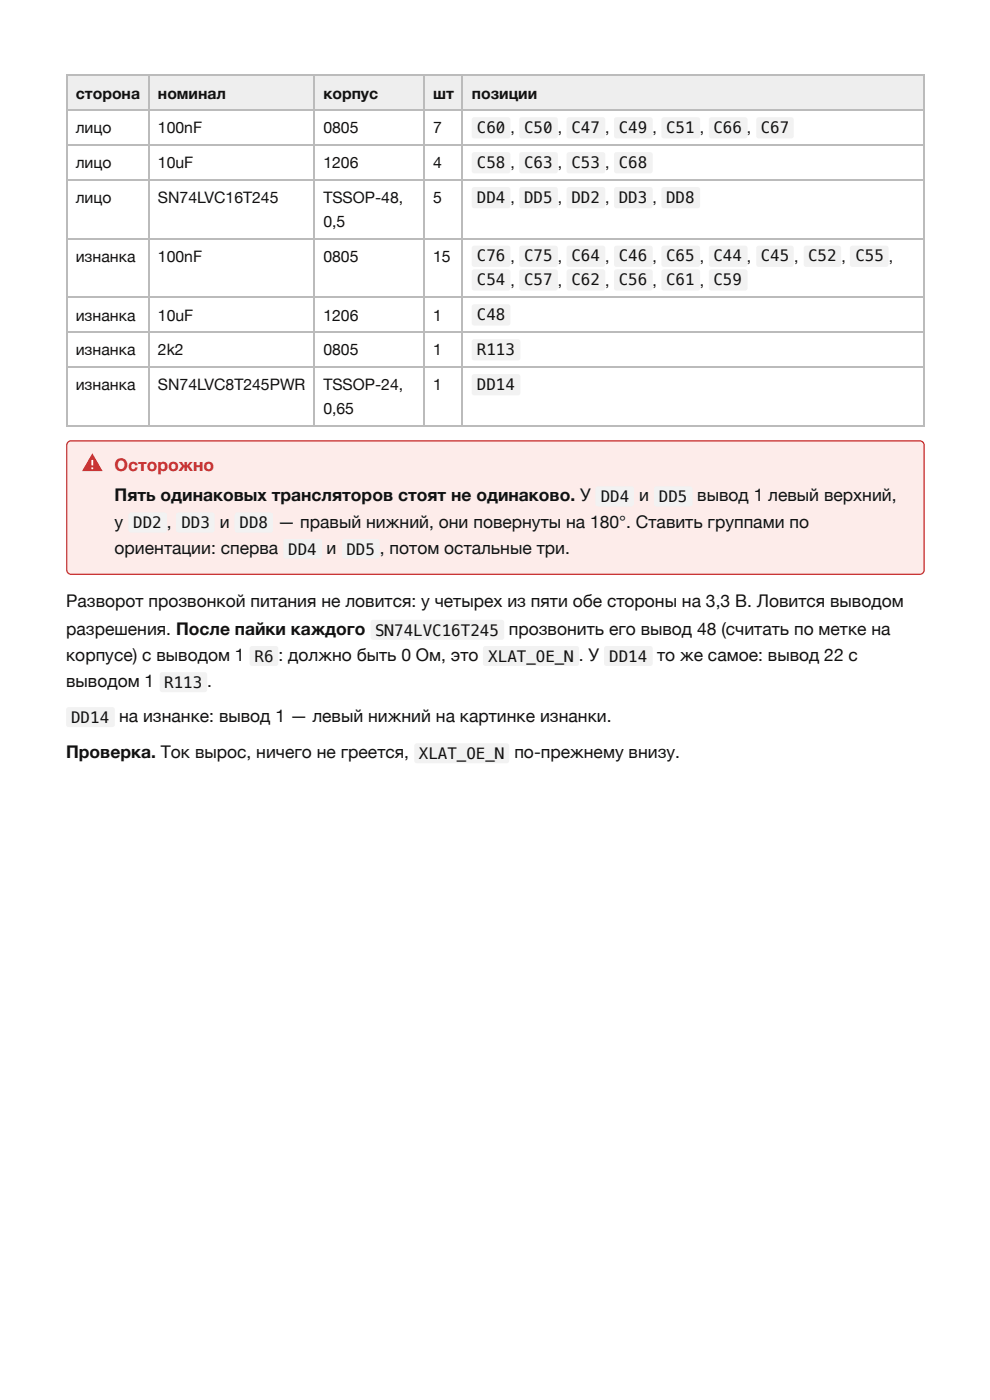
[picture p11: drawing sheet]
<svg xmlns="http://www.w3.org/2000/svg" width="210mm" height="297mm" viewBox="0 0 210 297" stroke-linecap="round" stroke-linejoin="round" font-family="sans-serif">
<g fill="#eee">
<path d="M14.3 16.1h17.2v7.4h-17.2z"/>
<path d="M31.5 16.1h35.2v7.4h-35.2z"/>
<path d="M66.7 16.1h23.3v7.4h-23.3z"/>
<path d="M90 16.1h8.2v7.4h-8.2z"/>
<path d="M98.2 16.1h97.9v7.4h-97.9z"/>
</g>
<g fill="none" stroke="#bbb" stroke-width=".26">
<path d="M14 16h182.1M14.2 15.9v74.6M31.6 15.9v74.6M66.5 15.9v74.6M89.8 15.9v74.6M98 15.9v74.6M195.9 15.9v74.6M14 23.4h182.1M14 30.8h182.1M14 38.2h182.1M14 50.7h182.1M14 63.1h182.1"/>
<path d="M14 70.5h182.1M14 77.9h182.1M14 90.4h182.1"/>
</g>
<g fill="#f2f2f2">
<path d="M100.2 25l.3-.1h7.4l.3 .5v3.6l-.5 .4-7.4-.1-.3-.5v-3.4z"/>
<path d="M110.2 25l.4-.1h7.3l.4 .5-.1 3.6-.5 .4-7.3-.1-.3-.5v-3.4z"/>
<path d="M120.3 25l.3-.1h7.4l.3 .5v3.6l-.5 .4-7.4-.1-.3-.5v-3.4z"/>
<path d="M130.3 25l.4-.1h7.4l.3 .5-.1 3.6-.5 .4-7.3-.1-.3-.5v-3.4z"/>
<path d="M140.4 25l.4-.1h7.3l.3 .5v3.6l-.5 .4-7.3-.1-.4-.5v-3.4z"/>
<path d="M150.4 25l.4-.1h7.4l.3 .5-.1 3.6-.4 .4-7.4-.1-.3-.5v-3.4z"/>
<path d="M160.5 25l.4-.1h7l.4 .5-.1 3.6-.5 .4-7-.1-.4-.5v-3.4z"/>
<path d="M100.2 32.4l.3-.1h7.4l.3 .5v3.6l-.5 .4-7.4-.1-.3-.5v-3.4z"/>
<path d="M110.2 32.4l.4-.1h7.3l.4 .5-.1 3.6-.5 .4-7.3-.1-.3-.5v-3.4z"/>
<path d="M120.3 32.4l.3-.1h7.4l.3 .5v3.6l-.5 .4-7.4-.1-.3-.5v-3.4z"/>
<path d="M130.3 32.4l.4-.1h7.4l.3 .5-.1 3.6-.5 .4-7.3-.1-.3-.5v-3.4z"/>
<path d="M100.2 39.8l.3-.1h7.4l.3 .5v3.7l-.5 .3-7.4-.1-.3-.4v-3.5z"/>
<path d="M110.2 39.8l.4-.1h7.3l.4 .5-.1 3.7-.5 .3-7.3-.1-.3-.4v-3.5z"/>
<path d="M120.3 39.8l.3-.1h7.4l.3 .5v3.7l-.5 .3-7.4-.1-.3-.4v-3.5z"/>
<path d="M130.3 39.8l.4-.1h7.4l.3 .5-.1 3.7-.5 .3-7.3-.1-.3-.4v-3.5z"/>
<path d="M140.4 39.8l.4-.1h7.3l.3 .5v3.7l-.5 .3-7.3-.1-.4-.4v-3.5z"/>
<path d="M100.2 52.3l.3-.2 7.4 .1 .3 .5v3.6l-.5 .3h-7.4l-.3-.5v-3.4z"/>
<path d="M110.2 52.3l.4-.2 7.3 .1 .4 .5-.1 3.6-.5 .3h-7.3l-.3-.5v-3.4z"/>
<path d="M120.3 52.3l.3-.2 7.4 .1 .3 .5v3.6l-.5 .3h-7.4l-.3-.5v-3.4z"/>
<path d="M130.3 52.3l.4-.2 7.4 .1 .3 .5-.1 3.6-.5 .3h-7.3l-.3-.5v-3.4z"/>
<path d="M140.4 52.3l.4-.2 7.3 .1 .3 .5v3.6l-.5 .3h-7.3l-.4-.5v-3.4z"/>
<path d="M150.4 52.3l.4-.2 7.4 .1 .3 .5-.1 3.6-.4 .3h-7.4l-.3-.5v-3.4z"/>
<path d="M160.5 52.3l.4-.2 7 .1 .4 .5-.1 3.6-.5 .3h-7l-.4-.5v-3.4z"/>
<path d="M170.5 52.3l.4-.2 7.1 .1 .3 .5v3.6l-.5 .3h-7.1l-.3-.5v-3.4z"/>
<path d="M180.3 52.3l.4-.2 7.4 .1 .3 .5-.1 3.6-.4 .3h-7.4l-.3-.5v-3.4z"/>
<path d="M100.2 57.3l.3-.1h7.4l.3 .5v3.6l-.5 .3h-7.4l-.3-.5v-3.4z"/>
<path d="M110.2 57.3l.4-.1h7.3l.4 .5-.1 3.6-.5 .3h-7.3l-.3-.5v-3.4z"/>
<path d="M120.3 57.3l.3-.1h7.4l.3 .5v3.6l-.5 .3h-7.4l-.3-.5v-3.4z"/>
<path d="M130.3 57.3l.4-.1h7.4l.3 .5-.1 3.6-.5 .3h-7.3l-.3-.5v-3.4z"/>
<path d="M140.4 57.3l.4-.1h7.3l.3 .5v3.6l-.5 .3h-7.3l-.4-.5v-3.4z"/>
<path d="M150.4 57.3l.4-.1h7.4l.3 .5-.1 3.6-.4 .3h-7.4l-.3-.5v-3.4z"/>
<path d="M100.2 64.7l.3-.1h7.4l.3 .5v3.6l-.5 .4-7.4-.1-.3-.5v-3.4z"/>
<path d="M100.2 72.1l.3-.1h9.5l.3 .5v3.6l-.5 .4-9.5-.1-.3-.5v-3.4z"/>
<path d="M100.2 79.5l.3-.1h9.5l.3 .5v3.6l-.5 .4-9.5-.1-.3-.5v-3.4z"/>
<path d="M78.7 131.7l.4-.2h27.4l.4 .4v3.4l-.2 .3-.3 .1h-27.4l-.3-.2-.1-.3v-3.2z"/>
<path d="M53.1 137.2l.3-.1h5.4l.2 .5-.1 3.5-.4 .2-5.3-.1-.3-.4v-3.2z"/>
<path d="M102.5 137.2l.4-.1h19.4l.5 .4v3.4l-.2 .2-.4 .2h-19.4l-.3-.2-.1-.3v-3.2z"/>
<path d="M128.2 137.2l.4-.1h9.5l.3 .5-.1 3.4-.5 .3-9.4-.1-.3-.4v-3.2z"/>
<path d="M34 142.8l.4-.2 9.2 .1 .3 .4v3.4l-.5 .3h-9.2l-.3-.5v-3.2z"/>
<path d="M14.2 150.2l.4-.2 9.4 .1 .3 .4v3.4l-.5 .4-9.5-.1-.3-.5v-3.2z"/>
<path d="M88 157.8l.4-.1h19.1l.4 .4v3.4l-.1 .3-.4 .1h-19.1l-.3-.1-.2-.4v-3.2z"/>
</g>
<path d="M14.4 93.8l.7-.3h179.9a.93 .93 0 0 1 .9 1v26.4a.93 .93 0 0 1-.9 .9h-179.9a.93 .93 0 0 1-.9-.9v-26.4z" fill="#fdecea"/>
<path d="M14.4 93.8l.7-.3h179.9a.93 .93 0 0 1 .9 1v26.4a.93 .93 0 0 1-.9 .9h-179.9a.93 .93 0 0 1-.9-.9v-26.4z" fill="none" stroke="#c62828" stroke-width=".26"/>
<g fill="#f2f2f2">
<path d="M126.4 103.3l.3-.1h7.4l.3 .5v3.4l-.5 .3h-7.4l-.3-.5v-3.2z"/>
<path d="M138.8 103.3l.4-.1h7.3l.3 .5v3.4l-.5 .3h-7.3l-.4-.5v-3.2z"/>
<path d="M27.4 108.9l.4-.2 7.3 .1 .4 .5-.1 3.4-.5 .3-7.3-.1-.3-.5v-3.1z"/>
<path d="M37.5 108.9l.3-.2 7.4 .1 .3 .5v3.4l-.5 .3-7.4-.1-.3-.5v-3.1z"/>
<path d="M49.9 108.9l.4-.2 7.3 .1 .3 .5v3.4l-.5 .3-7.3-.1-.4-.5v-3.1z"/>
<path d="M60.2 114.5l.4-.2h7.3l.4 .5-.1 3.4-.5 .3h-7.3l-.3-.5v-3.2z"/>
<path d="M72.7 114.5l.3-.2h7.1l.3 .5v3.4l-.5 .3h-7.1l-.3-.5v-3.2z"/>
</g>
<path d="M19.6 96.2l2.2 3.7h-4.4z" fill="#c62828"/>
<path d="M19.4 97.6h.4v1.2h-.4zM19.4 99.2h.4v.3h-.4z" fill="#fff"/>
<text font-size="3.7" fill="#c62828" x="24.3" y="100">Осторожно</text>
<g font-size="3.7" fill="#111">
<text x="24.3" y="106.4">Пять одинаковых трансляторов стоят не одинаково. У</text>
<text x="135.5" y="106.4">и</text>
<text x="147.8" y="106.4">вывод 1 левый верхний,</text>
<text x="24.3" y="111.9">у</text>
<text x="46.6" y="111.9">и</text>
<text x="58.9" y="111.9">— правый нижний, они повернуты на 180°. Ставить группами по</text>
<text x="24.3" y="117.5">ориентации: сперва</text>
<text x="69.2" y="117.5">и</text>
<text x="80.5" y="117.5">, потом остальные три.</text>
<text x="14" y="128.9">Разворот прозвонкой питания не ловится: у четырех из пяти обе стороны на 3,3 В. Ловится выводом</text>
<text x="14" y="134.7">разрешения. После пайки каждого</text>
<text x="107.9" y="134.7">прозвонить его вывод 48 (считать по метке на</text>
<text x="14" y="140.2">корпусе) с выводом 1</text>
<text x="59" y="140.2">:</text>
<text x="61.1" y="140.2">должно быть 0 Ом, это</text>
<text x="124.8" y="140.2">У</text>
<text x="139.3" y="140.2">то же самое: вывод 22 с</text>
<text x="14" y="145.8">выводом 1</text>
<text x="43.9" y="145.8">.</text>
<text x="25.2" y="153.2">на изнанке: вывод 1 — левый нижний на картинке изнанки.</text>
<text x="14" y="160.9">Проверка. Ток вырос, ничего не греется,</text>
<text x="109.1" y="160.9">по-прежнему внизу.</text>
</g>
<g font-size="3.3" fill="#111">
<text x="16" y="20.9">сторона</text>
<text x="33.5" y="20.9">номинал</text>
<text x="68.6" y="20.9">корпус</text>
<text x="91.8" y="20.9">шт</text>
<text x="100" y="20.9">позиции</text>
<text x="16" y="28.3">лицо</text>
<text x="33.5" y="28.3">100nF</text>
<text x="68.6" y="28.3">0805</text>
<text x="91.8" y="28.3">7</text>
<text x="101.1" y="28.2">C60 ,</text>
<text x="111.1" y="28.2">C50 ,</text>
<text x="121.2" y="28.2">C47 ,</text>
<text x="131.2" y="28.2">C49 ,</text>
<text x="141.2" y="28.2">C51 ,</text>
<text x="151.3" y="28.2">C66 ,</text>
<text x="161.3" y="28.2">C67</text>
<text x="16" y="35.7">лицо</text>
<text x="33.5" y="35.7">10uF</text>
<text x="68.6" y="35.7">1206</text>
<text x="91.8" y="35.7">4</text>
<text x="101.1" y="35.6">C58 ,</text>
<text x="111.1" y="35.6">C63 ,</text>
<text x="121.2" y="35.6">C53 ,</text>
<text x="131.2" y="35.6">C68</text>
<text x="16" y="43.1">лицо</text>
<text x="33.5" y="43.1">SN74LVC16T245</text>
<text x="68.6" y="43.1">TSSOP-48,</text>
<text x="91.8" y="43.1">5</text>
<text x="101.1" y="43">DD4 ,</text>
<text x="111.1" y="43">DD5 ,</text>
<text x="121.2" y="43">DD2 ,</text>
<text x="131.2" y="43">DD3 ,</text>
<text x="141.2" y="43">DD8</text>
<text x="68.6" y="48.2">0,5</text>
<text x="16" y="55.6">изнанка</text>
<text x="33.5" y="55.6">100nF</text>
<text x="68.6" y="55.6">0805</text>
<text x="91.8" y="55.6">15</text>
<text x="101.1" y="55.5">C76 ,</text>
<text x="111.1" y="55.5">C75 ,</text>
<text x="121.2" y="55.5">C64 ,</text>
<text x="131.2" y="55.5">C46 ,</text>
<text x="141.2" y="55.5">C65 ,</text>
<text x="151.3" y="55.5">C44 ,</text>
<text x="161.3" y="55.5">C45</text>
<text x="168.4" y="55.6">,</text>
<text x="171.3" y="55.5">C52</text>
<text x="178.4" y="55.6">,</text>
<text x="181.4" y="55.5">C55</text>
<text x="188.5" y="55.6">,</text>
<text x="101.1" y="60.5">C54 ,</text>
<text x="111.1" y="60.5">C57 ,</text>
<text x="121.2" y="60.5">C62 ,</text>
<text x="131.2" y="60.5">C56 ,</text>
<text x="141.2" y="60.5">C61 ,</text>
<text x="151.3" y="60.5">C59</text>
<text x="16" y="68">изнанка</text>
<text x="33.5" y="68">10uF</text>
<text x="68.6" y="68">1206</text>
<text x="91.8" y="68">1</text>
<text x="101.1" y="67.9">C48</text>
<text x="16" y="75.4">изнанка</text>
<text x="33.5" y="75.4">2k2</text>
<text x="68.6" y="75.4">0805</text>
<text x="91.8" y="75.4">1</text>
<text x="101.1" y="75.3">R113</text>
<text x="16" y="82.8">изнанка</text>
<text x="33.5" y="82.8">SN74LVC8T245PWR</text>
<text x="68.6" y="82.8">TSSOP-24,</text>
<text x="91.8" y="82.8">1</text>
<text x="101.1" y="82.7">DD14</text>
<text x="68.6" y="87.8">0,65</text>
<text x="127.4" y="106.5">DD4</text>
<text x="139.7" y="106.5">DD5</text>
<text x="28.2" y="112.1">DD2 ,</text>
<text x="38.5" y="112.1">DD3</text>
<text x="50.8" y="112.1">DD8</text>
<text x="61.1" y="117.6">DD4</text>
<text x="73.4" y="117.6">DD5</text>
<text x="79.6" y="134.8">SN74LVC16T245</text>
<text x="54" y="140.4">R6</text>
<text x="103.5" y="140.4">XLAT_OE_N .</text>
<text x="129.2" y="140.4">DD14</text>
<text x="34.8" y="146">R113</text>
<text x="15.1" y="153.4">DD14</text>
<text x="88.8" y="161">XLAT_OE_N</text>
</g>
</svg>
